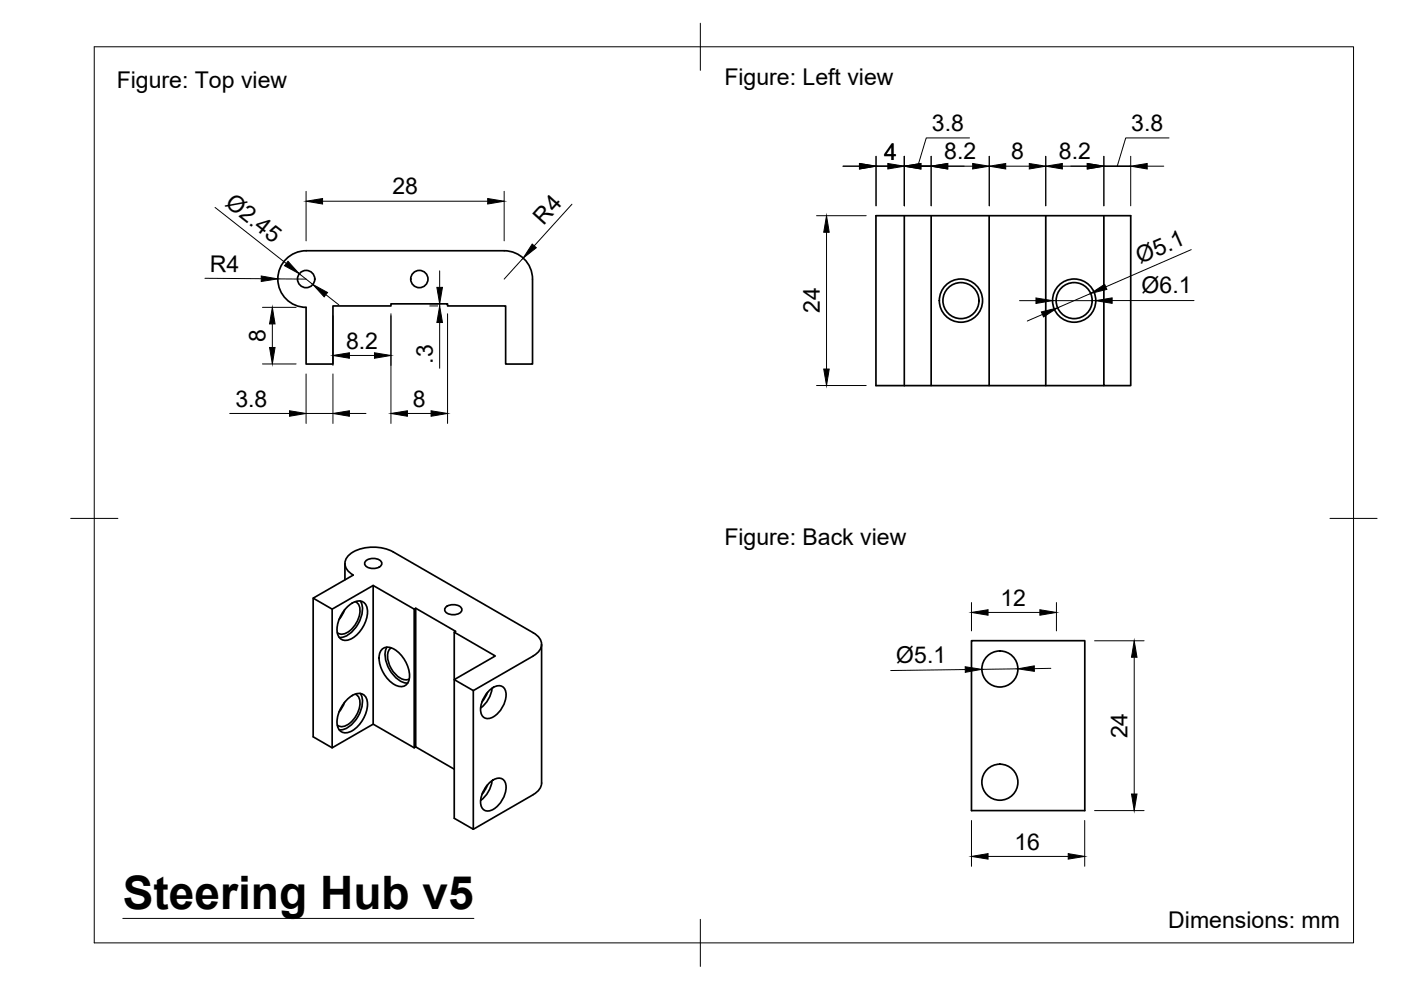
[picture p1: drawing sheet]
<svg xmlns="http://www.w3.org/2000/svg" width="297mm" height="210mm" viewBox="0 0 297 210" stroke-linecap="round" stroke-linejoin="round" font-family="sans-serif">
<!-- layer: Visible -->
<g fill="none" stroke="#000" stroke-width=".36">
<path d="M64.9 53.2h42a6 6 0 0 1 6 6v18h-5.7v-12.3h-12.3v-.5h-12v.5h-12.3v12.3h-5.7v-12M64.9 53.2a6 6 0 0 0-6 6 6 6 0 0 0 6 6M191.7 45.7v36.1M197.4 45.7v36.1M209.7 45.7v36.1M221.7 45.7v36.1M234 45.7v36.1h5.7v-36.1h-54v36.1h6M191.7 81.8h42.3M73.1 119.5v3.4M74.2 117.5a9 9 0 0 1 9.2-.5l29.7 17.2a2.54 2.54 0 0 1 1.2 3.9l-1.2 1-12.7 7.3-4.1-2.3 8.7-5-8.7-5.1 .3-.1-8.5-4.9-.3 .2-8.7-5.1-8.7 5.1-4-2.4 8.5-4.9a2.54 2.54 0 0 1-1.2-3.9zM77.5 119a2.39 2.39 0 0 1 3.4 .3 1.49 1.49 0 0 1-1.8 1.2 1.49 1.49 0 0 1-1.8-1.2zM66.4 126.8v29.4l4 2.4 8.7-5.1 8.7 5.1 .3-.2 8.2 4.7"/>
<path d="M70.4 129.2v29.4M73.1 129.3l-1.2 2M73.4 128.9a3.1 3.1 0 0 1 3.6-1.3 3.1 3.1 0 0 1 .7 3.7 6.2 6.2 0 0 1-4.3 4.5 1.91 1.91 0 0 1-1.9-2.3 7.2 7.2 0 0 1 1.9-4.6zM75.3 127.6a2.12 2.12 0 0 1 1 2.6 5.5 5.5 0 0 1-3.6 4.2h-.8l-.4-.3M76.4 127.4a5.3 5.3 0 0 1-1 5.6 4.3 4.3 0 0 1-3.5 2.1M79.1 124.1v29.4M80.9 137.8a2.35 2.35 0 0 1 3.3 .3 6.9 6.9 0 0 1 2.6 5.9 1.88 1.88 0 0 1-1.3 1.5 1.88 1.88 0 0 1-1.9-.4 7 7 0 0 1-3.2-6.3zM82 137.2a5.6 5.6 0 0 0 1.6 6.1 4.1 4.1 0 0 0 2.8 1.5M82.9 137.4a2.94 2.94 0 0 0-.3 3.6 4.6 4.6 0 0 0 3.7 3.1l.5-.1M87.8 129.2v29.4M88.1 129v29.4M94.5 128.8a2.39 2.39 0 0 1 3.4 .3 1.49 1.49 0 0 1-1.8 1.2 1.49 1.49 0 0 1-1.8-1.2z"/>
<path d="M96.3 134v39.5l4.1 2.3v-29.4M114.8 136.6v29.4a3 3 0 0 1-1.7 2.5M206 135.8h24v36.1h-24zM73.1 148.9l-1.2 2M73.4 148.5a3.1 3.1 0 0 1 3.6-1.3 3.1 3.1 0 0 1 .7 3.7 6.2 6.2 0 0 1-4.3 4.5 1.91 1.91 0 0 1-1.9-2.3 7.2 7.2 0 0 1 1.9-4.6zM75.3 147.2a2.12 2.12 0 0 1 1 2.6 5.5 5.5 0 0 1-3.6 4.2h-.8l-.4-.3M76.4 147a5.3 5.3 0 0 1-1 5.6 4.3 4.3 0 0 1-3.5 2.1M103.4 146.8l-1.2 2M103.5 146.6a2.43 2.43 0 0 1 3.2-.9 3.6 3.6 0 0 1-.2 4.3 4.3 4.3 0 0 1-3.1 2.4 1.86 1.86 0 0 1-1.5-2.6 6.2 6.2 0 0 1 1.6-3.2zM104.3 145.9a6.1 6.1 0 0 1-2.4 4.2M102.8 167.2l.2 .1M103.4 166.4l-1.2 2"/>
<path d="M103.5 166.2a2.43 2.43 0 0 1 3.2-.9 3.6 3.6 0 0 1-.2 4.3 4.3 4.3 0 0 1-3.1 2.4 1.86 1.86 0 0 1-1.5-2.6 6.2 6.2 0 0 1 1.6-3.2zM104.3 165.5a6.1 6.1 0 0 1-2.4 4.2M113.1 168.5l-12.7 7.3"/>
<circle cx="64.9" cy="59.2" r="1.83"/>
<circle cx="88.9" cy="59.2" r="1.83"/>
<circle cx="203.7" cy="63.7" r="3.8"/>
<circle cx="203.7" cy="63.7" r="4.6"/>
<circle cx="227.7" cy="63.7" r="4.6"/>
<circle cx="227.7" cy="63.7" r="3.8"/>
<circle cx="212" cy="141.8" r="3.8"/>
<circle cx="212" cy="165.8" r="3.8"/>
</g>
<!-- layer: BORDER -->
<path d="M20 9.9h267v190h-267zM148.5 4.9v10M15 109.9h10M282 109.9h10M148.5 194.9v10" fill="none" stroke="#000" stroke-width=".21"/>
<!-- layer: Notes -->
<path d="M26 194.7h74.5" fill="none" stroke="#000" stroke-width=".21"/>
<!-- layer: FD_Dimensions -->
<g fill="none" stroke="#000" stroke-width=".21">
<path d="M178.7 35.2h3.5M184.7 35.2h7M185.7 33.1v10.5M191.7 35.2h5.7h-5.7M191.7 33.1v10.5M195.2 35.2h3.5M197.4 33.1v10.5M200.9 35.2h5.3M205.5 29.2h-9.1l-1.8 6M209.7 33.1v10.5M213.2 35.2h5M221.7 33.1v10.5"/>
<path d="M225.2 35.2h5.3M234 35.2h5.7h-5.7M234 33.1v10.5M239.7 33.1v10.5M243.2 35.2h3.5M247.9 29.2h-9.2l-1.8 6M43.5 59l11.9 .1M45.6 44l15.1 11.9M58.9 59.1l6 .1M63.4 58l2.9 2.3M64.9 40.6v10.5M68.4 42.7h35"/>
<path d="M93.2 57.4v3.5M106.9 40.6v10.5M110.9 54.7l-4 4.5M121.3 43.3l-8 8.8M173.1 45.7h10.5M175.2 49.2v29M252.6 52.9l-18.2 7.9M55.6 77.2h7.2M55.6 65.2h7.2M57.7 68.7v5M64.9 79.3v10.5M69.1 62.5l2.7 2.1"/>
<path d="M70.6 67v10.5M70.6 79.3v10.5M74.1 75.4h5.3M82.9 66.5v23.3M91.1 64.4h1.7M91.1 64.9h1.7M93.2 64.4v.5M93.2 68.4v9.7M94.9 66.5v23.3M216.2 63.7h3.4M221 66.7l-3.2 1.4M223.2 63.7h9.1"/>
<path d="M231.2 62.2l-7 3.1M235.8 63.7h17.4M48.7 87.7h12.7M64.9 87.7h5.7M74.1 87.7h3.5M86.4 87.7h5M173.1 81.7h10.5M206 127.8v6M209.5 129.9h11M224 127.8v6M232.1 135.9h10.5M240.5 139.4v29"/>
<path d="M204.7 142l-15.9 .2M215.8 141.8l-7.6 .1M222.8 141.7l-3.5 .1M206 174v9.7M230 174v9.7M232.1 171.9h10.5M209.5 181.6h17"/>
</g>
<g fill="#000" stroke="#000" stroke-width=".21">
<path d="M182.2 34.7l3.5 .5-3.5 .6zM188.2 34.7l3.5 .5-3.5 .6zM191.7 35.2l3.5-.5v1.1zM197.4 35.2l3.5-.5v1.1zM206.2 34.7l3.5 .5-3.5 .6zM209.7 35.2l3.5-.5v1.1zM218.2 34.7l3.5 .5-3.5 .6zM221.7 35.2l3.5-.5v1.1zM230.5 34.7l3.5 .5-3.5 .6zM239.7 35.2l3.5-.5v1.1zM55.4 58.5l3.5 .6-3.5 .6zM61.1 55.4l2.3 2.6-3.1-1.7z"/>
<path d="M64.9 42.7l3.5-.6v1.2zM103.4 42.1l3.5 .6-3.5 .6zM112.8 51.7l.9 .8-2.8 2.2zM175.2 45.7l.6 3.5h-1.2zM57.1 73.7h1.2l-.6 3.5zM57.7 65.2l.6 3.5h-1.2zM66.3 60.3l3.1 1.7-.7 .9zM70.6 75.4l3.5-.6v1.2zM79.4 74.8l3.5 .6-3.5 .6zM92.6 60.9h1.2l-.6 3.5zM93.2 64.9l.6 3.5h-1.2zM174.6 78.2h1.2l-.6 3.5z"/>
<path d="M219.6 63.2l3.6 .5-3.6 .6zM220.8 66.1l3.4-.8-2.9 1.9zM231.2 62.2l3-1.9 .5 1.1zM232.3 63.7l3.5-.5v1.1zM61.4 87.1l3.5 .6-3.5 .6zM70.6 87.7l3.5-.6v1.2zM82.9 87.7l3.5-.6v1.2zM91.4 87.1l3.5 .6-3.5 .6zM206 129.9l3.5-.6v1.1zM220.5 129.3l3.5 .6-3.5 .5zM240.5 135.9l.6 3.5h-1.2zM204.6 141.4l3.6 .5-3.5 .7z"/>
<path d="M215.8 141.8l3.5-.6v1.1zM239.9 168.4h1.2l-.6 3.5zM206 181.6l3.5-.6v1.2zM226.5 181l3.5 .6-3.5 .6z"/>
</g>
<text font-size="9.8" x="26" y="192.7">Steering Hub v5</text>
<g font-size="4.9">
<text x="24.7" y="18.6">Figure: Top view</text>
<text x="153.6" y="18">Figure: Left view</text>
<text x="197.6" y="27.8">3.8</text>
<text x="239.9" y="27.8">3.8</text>
<text x="187.5" y="33.8">4</text>
<text x="200.2" y="33.8">8.2</text>
<text x="214.4" y="33.8">8</text>
<text x="224.5" y="33.8">8.2</text>
<text x="83.2" y="41.2">28</text>
<text x="47.5" y="43.5" transform="rotate(38 47.5 43.5)">Ø2.45</text>
<text x="115.3" y="47.9" transform="rotate(-48 115.3 47.9)">R4</text>
<text x="44.5" y="57.6" transform="rotate(1 44.5 57.6)">R4</text>
<text x="241.8" y="56" transform="rotate(-24 241.8 56)">Ø5.1</text>
<text x="242" y="62.2">Ø6.1</text>
<text x="173.8" y="66.4" transform="rotate(-90 173.8 66.4)">24</text>
<text x="56.3" y="72.5" transform="rotate(-90 56.3 72.5)">8</text>
<text x="73.4" y="73.9">8.2</text>
<text x="91.8" y="77.1" transform="rotate(-90 91.8 77.1)">.3</text>
<text x="49.9" y="86.2">3.8</text>
<text x="87.5" y="86.2">8</text>
<text x="153.6" y="115.6">Figure: Back view</text>
<text x="212.1" y="128.5">12</text>
<text x="190" y="140.6" transform="rotate(-1 190 140.6)">Ø5.1</text>
<text x="239.1" y="156.5" transform="rotate(-90 239.1 156.5)">24</text>
<text x="215.1" y="180.1">16</text>
<text x="247.7" y="196.8">Dimensions: mm</text>
</g>
</svg>
